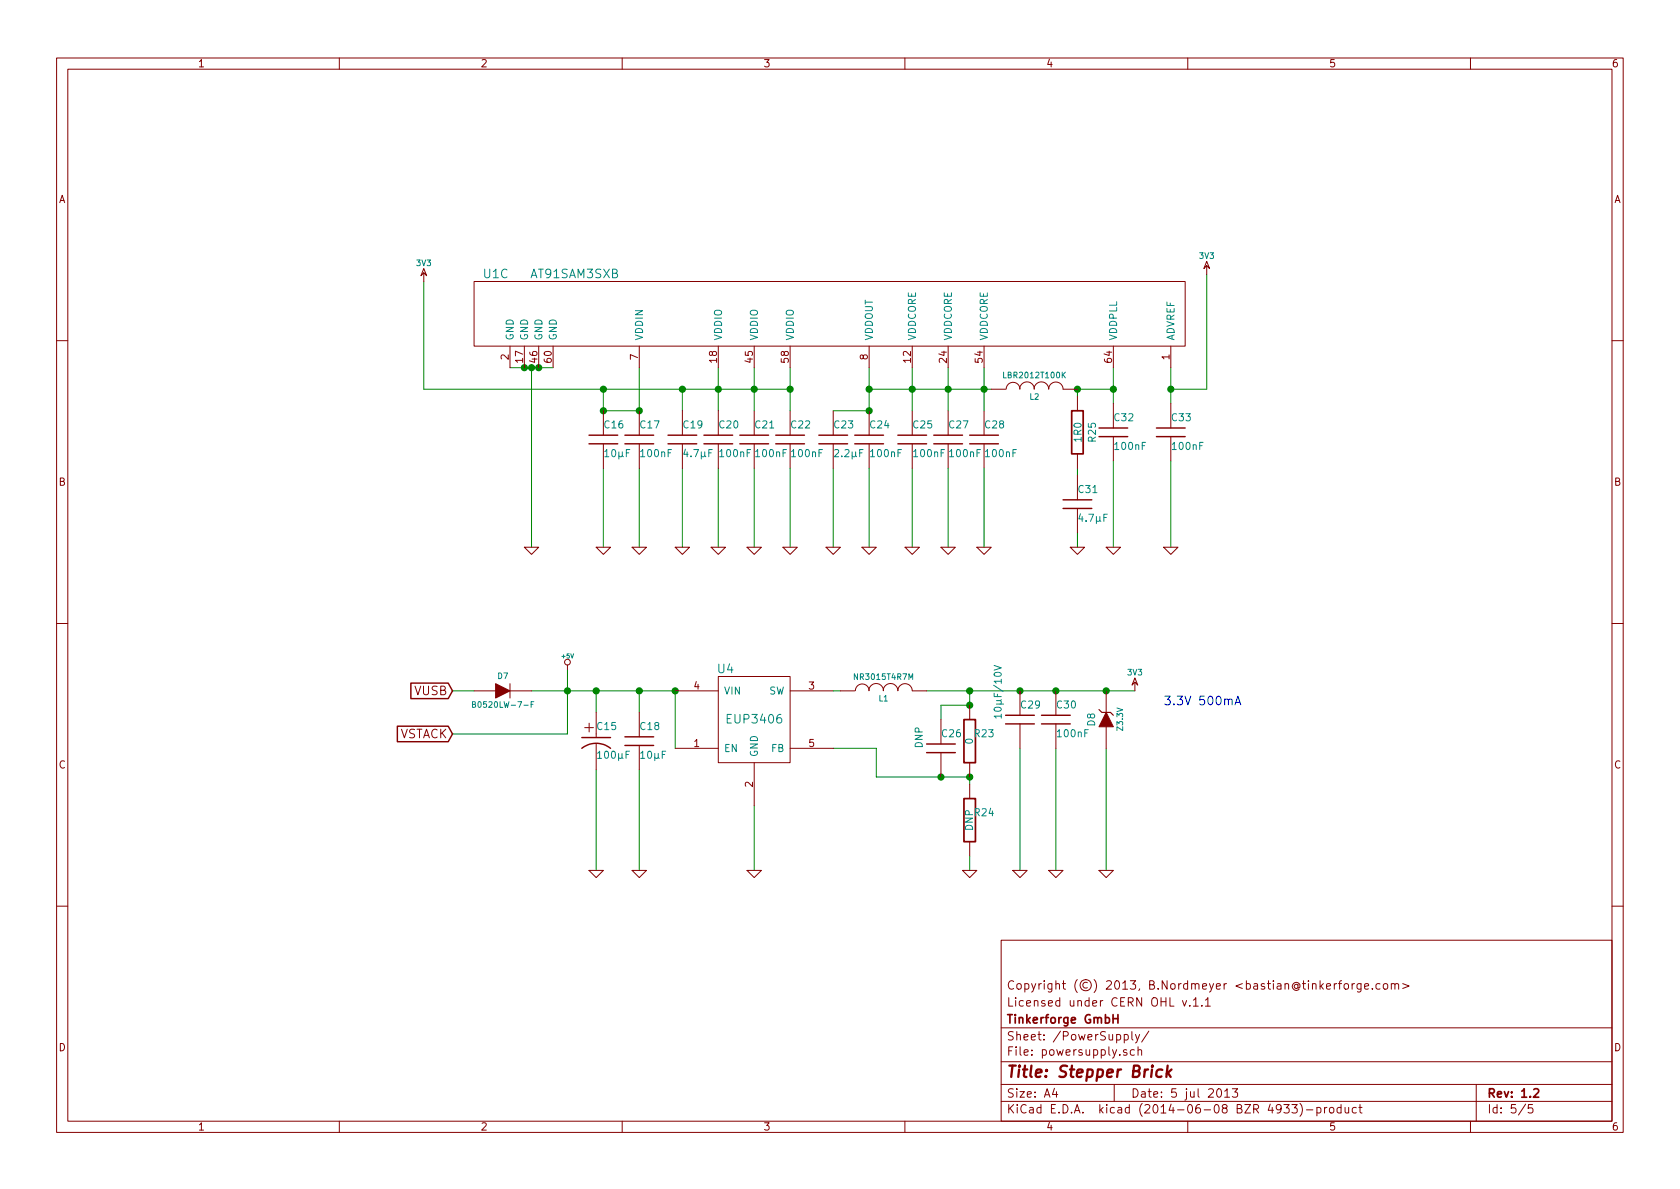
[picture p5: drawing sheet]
EESchema Schematic File Version 2
LIBS:power
LIBS:device
LIBS:transistors
LIBS:conn
LIBS:linear
LIBS:regul
LIBS:74xx
LIBS:cmos4000
LIBS:adc-dac
LIBS:memory
LIBS:xilinx
LIBS:special
LIBS:microcontrollers
LIBS:dsp
LIBS:microchip
LIBS:analog_switches
LIBS:motorola
LIBS:texas
LIBS:intel
LIBS:audio
LIBS:interface
LIBS:digital-audio
LIBS:philips
LIBS:display
LIBS:cypress
LIBS:siliconi
LIBS:opto
LIBS:atmel
LIBS:contrib
LIBS:valves
LIBS:tinkerforge
LIBS:stepper-cache
EELAYER 24 0
EELAYER END
$Descr A4 11693 8268
encoding utf-8
Sheet 5 5
Title "Stepper Brick"
Date "5 jul 2013"
Rev "1.2"
Comp "Tinkerforge GmbH"
Comment1 "Licensed under CERN OHL v.1.1"
Comment2 "Copyright (©) 2013, B.Nordmeyer <bastian@tinkerforge.com>"
Comment3 ""
Comment4 ""
$EndDescr
Connection ~ 4200 2850
Connection ~ 4450 2850
Connection ~ 6750 5400
Connection ~ 6750 4900
Connection ~ 6050 2850
Connection ~ 4700 4800
Connection ~ 3650 2550
Wire Wire Line
	3550 2550 3850 2550
Connection ~ 7500 2700
Connection ~ 6850 2700
Wire Wire Line
	6850 2850 6850 2550
Wire Wire Line
	5500 2700 2950 2700
Wire Wire Line
	7700 5200 7700 6050
Wire Wire Line
	3150 5100 3950 5100
Connection ~ 8150 2700
Wire Wire Line
	8150 2700 8400 2700
Wire Wire Line
	8400 2700 8400 1900
Wire Wire Line
	8150 3800 8150 3200
Connection ~ 7750 2700
Wire Wire Line
	7750 2550 7750 2800
Wire Wire Line
	7500 2750 7500 2700
Wire Wire Line
	7500 3800 7500 3700
Connection ~ 6600 2700
Wire Wire Line
	6600 2550 6600 2850
Connection ~ 4750 2700
Wire Wire Line
	4750 2700 4750 2850
Connection ~ 5500 2700
Connection ~ 5250 2700
Wire Wire Line
	5250 2550 5250 2850
Wire Wire Line
	4450 2550 4450 2850
Wire Wire Line
	4450 2850 4200 2850
Wire Wire Line
	4750 3800 4750 3250
Wire Wire Line
	5250 3800 5250 3250
Wire Wire Line
	6600 3250 6600 3800
Wire Wire Line
	6050 3250 6050 3800
Wire Wire Line
	4450 3250 4450 3800
Wire Wire Line
	7500 3250 7500 3300
Wire Wire Line
	6350 2850 6350 2550
Wire Wire Line
	6050 2550 6050 2850
Wire Wire Line
	6750 5400 6100 5400
Wire Wire Line
	3700 4800 4700 4800
Wire Wire Line
	4150 6050 4150 5350
Connection ~ 6750 4800
Wire Wire Line
	5250 6050 5250 5600
Wire Wire Line
	7100 5200 7100 6050
Connection ~ 7350 4800
Wire Wire Line
	6750 4800 6750 4900
Wire Wire Line
	6750 5400 6750 5450
Wire Wire Line
	6750 4900 6550 4900
Wire Wire Line
	6550 4900 6550 5000
Wire Wire Line
	4700 4800 4700 5200
Connection ~ 3950 4800
Wire Wire Line
	3150 4800 3300 4800
Wire Wire Line
	4450 4950 4450 4800
Connection ~ 4450 4800
Wire Wire Line
	6750 6050 6750 5950
Connection ~ 6550 5400
Connection ~ 7100 4800
Wire Wire Line
	7350 6050 7350 5200
Wire Wire Line
	4450 6050 4450 5350
Wire Wire Line
	5800 4800 5850 4800
Wire Wire Line
	4150 4800 4150 4950
Connection ~ 4150 4800
Wire Wire Line
	5800 5200 6100 5200
Wire Wire Line
	6100 5200 6100 5400
Wire Wire Line
	6050 2850 5800 2850
Connection ~ 6350 2700
Connection ~ 6050 2700
Wire Wire Line
	4200 3800 4200 3250
Wire Wire Line
	5800 3800 5800 3250
Wire Wire Line
	6350 3250 6350 3800
Wire Wire Line
	2950 2700 2950 1950
Wire Wire Line
	5500 3800 5500 3250
Wire Wire Line
	5000 3800 5000 3250
Wire Wire Line
	4200 2850 4200 2700
Connection ~ 4200 2700
Wire Wire Line
	5500 2550 5500 2850
Wire Wire Line
	5000 2550 5000 2850
Connection ~ 5000 2700
Wire Wire Line
	7750 3800 7750 3200
Wire Wire Line
	7500 2700 7750 2700
Wire Wire Line
	8150 2550 8150 2800
Wire Wire Line
	3950 5100 3950 4650
Wire Wire Line
	6900 2700 6050 2700
Wire Wire Line
	3700 3800 3700 2550
Connection ~ 3700 2550
Wire Wire Line
	6450 4800 7900 4800
Connection ~ 7700 4800
Wire Wire Line
	6850 3800 6850 3250
Connection ~ 3750 2550
$Comp
L GND #PWR055
U 1 1
P 6850 3800
F 0 "#PWR055" H 6850 3800 30  0001 C CNN
F 1 "GND" H 6850 3730 30  0001 C CNN
F 2 "" H 6850 3800 60  0001 C CNN
F 3 "" H 6850 3800 60  0001 C CNN
	1    6850 3800
	1    0    0    -1  
$EndComp
$Comp
L C C28
U 1 1
P 6850 3050
F 0 "C28" H 6850 3150 50  0000 L CNN
F 1 "100nF" H 6850 2950 50  0000 L CNN
F 2 "0402" H 6850 3050 60  0001 C CNN
F 3 "" H 6850 3050 60  0001 C CNN
	1    6850 3050
	1    0    0    -1  
$EndComp
$Comp
L AT91SAM3SXB U1
U 3 1
P 3400 1950
F 0 "U1" H 3450 2000 60  0000 C CNN
F 1 "AT91SAM3SXB" H 4000 2000 60  0000 C CNN
F 2 "" H 3400 1950 60  0001 C CNN
F 3 "" H 3400 1950 60  0001 C CNN
	3    3400 1950
	1    0    0    -1  
$EndComp
Text Notes 8100 4900 0    60   ~ 0
3.3V 500mA
$Comp
L GND #PWR056
U 1 1
P 7700 6050
F 0 "#PWR056" H 7700 6050 30  0001 C CNN
F 1 "GND" H 7700 5980 30  0001 C CNN
F 2 "" H 7700 6050 60  0001 C CNN
F 3 "" H 7700 6050 60  0001 C CNN
	1    7700 6050
	1    0    0    -1  
$EndComp
$Comp
L ZENER D8
U 1 1
P 7700 5000
F 0 "D8" H 7700 5100 50  0000 C CNN
F 1 "Z3.3V" H 7700 4900 40  0000 C CNN
F 2 "SOD-123" H 7700 5000 60  0001 C CNN
F 3 "" H 7700 5000 60  0001 C CNN
	1    7700 5000
	0    -1   -1   0   
$EndComp
$Comp
L +5V #PWR057
U 1 1
P 3950 4650
F 0 "#PWR057" H 3950 4740 20  0001 C CNN
F 1 "+5V" H 3950 4740 30  0000 C CNN
F 2 "" H 3950 4650 60  0001 C CNN
F 3 "" H 3950 4650 60  0001 C CNN
	1    3950 4650
	1    0    0    -1  
$EndComp
$Comp
L 3V3 #PWR058
U 1 1
P 8400 1900
F 0 "#PWR058" H 8400 2000 40  0001 C CNN
F 1 "3V3" H 8400 2025 40  0000 C CNN
F 2 "" H 8400 1900 60  0001 C CNN
F 3 "" H 8400 1900 60  0001 C CNN
	1    8400 1900
	1    0    0    -1  
$EndComp
Text GLabel 3150 5100 0    60   Input ~ 0
VSTACK
Text GLabel 3150 4800 0    60   Input ~ 0
VUSB
$Comp
L GND #PWR059
U 1 1
P 8150 3800
F 0 "#PWR059" H 8150 3800 30  0001 C CNN
F 1 "GND" H 8150 3730 30  0001 C CNN
F 2 "" H 8150 3800 60  0001 C CNN
F 3 "" H 8150 3800 60  0001 C CNN
	1    8150 3800
	1    0    0    -1  
$EndComp
$Comp
L GND #PWR060
U 1 1
P 4750 3800
F 0 "#PWR060" H 4750 3800 30  0001 C CNN
F 1 "GND" H 4750 3730 30  0001 C CNN
F 2 "" H 4750 3800 60  0001 C CNN
F 3 "" H 4750 3800 60  0001 C CNN
	1    4750 3800
	1    0    0    -1  
$EndComp
$Comp
L GND #PWR061
U 1 1
P 5000 3800
F 0 "#PWR061" H 5000 3800 30  0001 C CNN
F 1 "GND" H 5000 3730 30  0001 C CNN
F 2 "" H 5000 3800 60  0001 C CNN
F 3 "" H 5000 3800 60  0001 C CNN
	1    5000 3800
	1    0    0    -1  
$EndComp
$Comp
L GND #PWR062
U 1 1
P 5250 3800
F 0 "#PWR062" H 5250 3800 30  0001 C CNN
F 1 "GND" H 5250 3730 30  0001 C CNN
F 2 "" H 5250 3800 60  0001 C CNN
F 3 "" H 5250 3800 60  0001 C CNN
	1    5250 3800
	1    0    0    -1  
$EndComp
$Comp
L GND #PWR063
U 1 1
P 5500 3800
F 0 "#PWR063" H 5500 3800 30  0001 C CNN
F 1 "GND" H 5500 3730 30  0001 C CNN
F 2 "" H 5500 3800 60  0001 C CNN
F 3 "" H 5500 3800 60  0001 C CNN
	1    5500 3800
	1    0    0    -1  
$EndComp
$Comp
L C C20
U 1 1
P 5000 3050
F 0 "C20" H 5000 3150 50  0000 L CNN
F 1 "100nF" H 5000 2950 50  0000 L CNN
F 2 "0402" H 5000 3050 60  0001 C CNN
F 3 "" H 5000 3050 60  0001 C CNN
	1    5000 3050
	1    0    0    -1  
$EndComp
$Comp
L C C22
U 1 1
P 5500 3050
F 0 "C22" H 5500 3150 50  0000 L CNN
F 1 "100nF" H 5500 2950 50  0000 L CNN
F 2 "0402" H 5500 3050 60  0001 C CNN
F 3 "" H 5500 3050 60  0001 C CNN
	1    5500 3050
	1    0    0    -1  
$EndComp
$Comp
L C C21
U 1 1
P 5250 3050
F 0 "C21" H 5250 3150 50  0000 L CNN
F 1 "100nF" H 5250 2950 50  0000 L CNN
F 2 "0402" H 5250 3050 60  0001 C CNN
F 3 "" H 5250 3050 60  0001 C CNN
	1    5250 3050
	1    0    0    -1  
$EndComp
$Comp
L C C19
U 1 1
P 4750 3050
F 0 "C19" H 4750 3150 50  0000 L CNN
F 1 "4.7µF" H 4750 2950 50  0000 L CNN
F 2 "0603" H 4750 3050 60  0001 C CNN
F 3 "" H 4750 3050 60  0001 C CNN
	1    4750 3050
	1    0    0    -1  
$EndComp
$Comp
L GND #PWR064
U 1 1
P 7500 3800
F 0 "#PWR064" H 7500 3800 30  0001 C CNN
F 1 "GND" H 7500 3730 30  0001 C CNN
F 2 "" H 7500 3800 60  0001 C CNN
F 3 "" H 7500 3800 60  0001 C CNN
	1    7500 3800
	1    0    0    -1  
$EndComp
$Comp
L GND #PWR065
U 1 1
P 7750 3800
F 0 "#PWR065" H 7750 3800 30  0001 C CNN
F 1 "GND" H 7750 3730 30  0001 C CNN
F 2 "" H 7750 3800 60  0001 C CNN
F 3 "" H 7750 3800 60  0001 C CNN
	1    7750 3800
	1    0    0    -1  
$EndComp
$Comp
L GND #PWR066
U 1 1
P 6600 3800
F 0 "#PWR066" H 6600 3800 30  0001 C CNN
F 1 "GND" H 6600 3730 30  0001 C CNN
F 2 "" H 6600 3800 60  0001 C CNN
F 3 "" H 6600 3800 60  0001 C CNN
	1    6600 3800
	1    0    0    -1  
$EndComp
$Comp
L GND #PWR067
U 1 1
P 6350 3800
F 0 "#PWR067" H 6350 3800 30  0001 C CNN
F 1 "GND" H 6350 3730 30  0001 C CNN
F 2 "" H 6350 3800 60  0001 C CNN
F 3 "" H 6350 3800 60  0001 C CNN
	1    6350 3800
	1    0    0    -1  
$EndComp
$Comp
L GND #PWR068
U 1 1
P 6050 3800
F 0 "#PWR068" H 6050 3800 30  0001 C CNN
F 1 "GND" H 6050 3730 30  0001 C CNN
F 2 "" H 6050 3800 60  0001 C CNN
F 3 "" H 6050 3800 60  0001 C CNN
	1    6050 3800
	1    0    0    -1  
$EndComp
$Comp
L GND #PWR069
U 1 1
P 5800 3800
F 0 "#PWR069" H 5800 3800 30  0001 C CNN
F 1 "GND" H 5800 3730 30  0001 C CNN
F 2 "" H 5800 3800 60  0001 C CNN
F 3 "" H 5800 3800 60  0001 C CNN
	1    5800 3800
	1    0    0    -1  
$EndComp
$Comp
L GND #PWR070
U 1 1
P 4450 3800
F 0 "#PWR070" H 4450 3800 30  0001 C CNN
F 1 "GND" H 4450 3730 30  0001 C CNN
F 2 "" H 4450 3800 60  0001 C CNN
F 3 "" H 4450 3800 60  0001 C CNN
	1    4450 3800
	1    0    0    -1  
$EndComp
$Comp
L GND #PWR071
U 1 1
P 4200 3800
F 0 "#PWR071" H 4200 3800 30  0001 C CNN
F 1 "GND" H 4200 3730 30  0001 C CNN
F 2 "" H 4200 3800 60  0001 C CNN
F 3 "" H 4200 3800 60  0001 C CNN
	1    4200 3800
	1    0    0    -1  
$EndComp
$Comp
L R R25
U 1 1
P 7500 3000
F 0 "R25" V 7400 3000 50  0000 C CNN
F 1 "1R0" V 7500 3000 50  0000 C CNN
F 2 "0402" H 7500 3000 60  0001 C CNN
F 3 "" H 7500 3000 60  0001 C CNN
	1    7500 3000
	-1   0    0    1   
$EndComp
$Comp
L C C32
U 1 1
P 7750 3000
F 0 "C32" H 7750 3100 50  0000 L CNN
F 1 "100nF" H 7750 2900 50  0000 L CNN
F 2 "0402" H 7750 3000 60  0001 C CNN
F 3 "" H 7750 3000 60  0001 C CNN
	1    7750 3000
	1    0    0    -1  
$EndComp
$Comp
L C C27
U 1 1
P 6600 3050
F 0 "C27" H 6600 3150 50  0000 L CNN
F 1 "100nF" H 6600 2950 50  0000 L CNN
F 2 "0402" H 6600 3050 60  0001 C CNN
F 3 "" H 6600 3050 60  0001 C CNN
	1    6600 3050
	1    0    0    -1  
$EndComp
$Comp
L C C25
U 1 1
P 6350 3050
F 0 "C25" H 6350 3150 50  0000 L CNN
F 1 "100nF" H 6350 2950 50  0000 L CNN
F 2 "0402" H 6350 3050 60  0001 C CNN
F 3 "" H 6350 3050 60  0001 C CNN
	1    6350 3050
	1    0    0    -1  
$EndComp
$Comp
L C C23
U 1 1
P 5800 3050
F 0 "C23" H 5800 3150 50  0000 L CNN
F 1 "2.2µF" H 5800 2950 50  0000 L CNN
F 2 "0603" H 5800 3050 60  0001 C CNN
F 3 "" H 5800 3050 60  0001 C CNN
	1    5800 3050
	1    0    0    -1  
$EndComp
$Comp
L C C24
U 1 1
P 6050 3050
F 0 "C24" H 6050 3150 50  0000 L CNN
F 1 "100nF" H 6050 2950 50  0000 L CNN
F 2 "0402" H 6050 3050 60  0001 C CNN
F 3 "" H 6050 3050 60  0001 C CNN
	1    6050 3050
	1    0    0    -1  
$EndComp
$Comp
L C C17
U 1 1
P 4450 3050
F 0 "C17" H 4450 3150 50  0000 L CNN
F 1 "100nF" H 4450 2950 50  0000 L CNN
F 2 "0402" H 4450 3050 60  0001 C CNN
F 3 "" H 4450 3050 60  0001 C CNN
	1    4450 3050
	1    0    0    -1  
$EndComp
$Comp
L C C16
U 1 1
P 4200 3050
F 0 "C16" H 4200 3150 50  0000 L CNN
F 1 "10µF" H 4200 2950 50  0000 L CNN
F 2 "0805" H 4200 3050 60  0001 C CNN
F 3 "" H 4200 3050 60  0001 C CNN
	1    4200 3050
	1    0    0    -1  
$EndComp
$Comp
L GND #PWR072
U 1 1
P 3700 3800
F 0 "#PWR072" H 3700 3800 30  0001 C CNN
F 1 "GND" H 3700 3730 30  0001 C CNN
F 2 "" H 3700 3800 60  0001 C CNN
F 3 "" H 3700 3800 60  0001 C CNN
	1    3700 3800
	1    0    0    -1  
$EndComp
$Comp
L 3V3 #PWR073
U 1 1
P 2950 1950
F 0 "#PWR073" H 2950 2050 40  0001 C CNN
F 1 "3V3" H 2950 2075 40  0000 C CNN
F 2 "" H 2950 1950 60  0001 C CNN
F 3 "" H 2950 1950 60  0001 C CNN
	1    2950 1950
	1    0    0    -1  
$EndComp
$Comp
L GND #PWR074
U 1 1
P 4150 6050
F 0 "#PWR074" H 4150 6050 30  0001 C CNN
F 1 "GND" H 4150 5980 30  0001 C CNN
F 2 "" H 4150 6050 60  0001 C CNN
F 3 "" H 4150 6050 60  0001 C CNN
	1    4150 6050
	1    0    0    -1  
$EndComp
$Comp
L INDUCTOR L1
U 1 1
P 6150 4800
F 0 "L1" V 6100 4800 40  0000 C CNN
F 1 "NR3015T4R7M" V 6250 4800 40  0000 C CNN
F 2 "NR3030" H 6150 4800 60  0001 C CNN
F 3 "" H 6150 4800 60  0001 C CNN
	1    6150 4800
	0    -1   -1   0   
$EndComp
$Comp
L GND #PWR075
U 1 1
P 7350 6050
F 0 "#PWR075" H 7350 6050 30  0001 C CNN
F 1 "GND" H 7350 5980 30  0001 C CNN
F 2 "" H 7350 6050 60  0001 C CNN
F 3 "" H 7350 6050 60  0001 C CNN
	1    7350 6050
	1    0    0    -1  
$EndComp
$Comp
L GND #PWR076
U 1 1
P 7100 6050
F 0 "#PWR076" H 7100 6050 30  0001 C CNN
F 1 "GND" H 7100 5980 30  0001 C CNN
F 2 "" H 7100 6050 60  0001 C CNN
F 3 "" H 7100 6050 60  0001 C CNN
	1    7100 6050
	1    0    0    -1  
$EndComp
$Comp
L GND #PWR077
U 1 1
P 6750 6050
F 0 "#PWR077" H 6750 6050 30  0001 C CNN
F 1 "GND" H 6750 5980 30  0001 C CNN
F 2 "" H 6750 6050 60  0001 C CNN
F 3 "" H 6750 6050 60  0001 C CNN
	1    6750 6050
	1    0    0    -1  
$EndComp
$Comp
L R R24
U 1 1
P 6750 5700
F 0 "R24" H 6850 5750 50  0000 C CNN
F 1 "DNP" V 6750 5700 50  0000 C CNN
F 2 "0603" H 6750 5700 60  0001 C CNN
F 3 "" H 6750 5700 60  0001 C CNN
	1    6750 5700
	1    0    0    -1  
$EndComp
$Comp
L R R23
U 1 1
P 6750 5150
F 0 "R23" H 6850 5200 50  0000 C CNN
F 1 "0" V 6750 5150 50  0000 C CNN
F 2 "0603" H 6750 5150 60  0001 C CNN
F 3 "" H 6750 5150 60  0001 C CNN
	1    6750 5150
	1    0    0    -1  
$EndComp
$Comp
L C C30
U 1 1
P 7350 5000
F 0 "C30" H 7350 5100 50  0000 L CNN
F 1 "100nF" H 7350 4900 50  0000 L CNN
F 2 "0402" H 7350 5000 60  0001 C CNN
F 3 "" H 7350 5000 60  0001 C CNN
	1    7350 5000
	1    0    0    -1  
$EndComp
$Comp
L C C26
U 1 1
P 6550 5200
F 0 "C26" H 6550 5300 50  0000 L CNN
F 1 "DNP" V 6400 5200 50  0000 L CNN
F 2 "0402" H 6550 5200 60  0001 C CNN
F 3 "" H 6550 5200 60  0001 C CNN
	1    6550 5200
	1    0    0    -1  
$EndComp
$Comp
L GND #PWR078
U 1 1
P 4450 6050
F 0 "#PWR078" H 4450 6050 30  0001 C CNN
F 1 "GND" H 4450 5980 30  0001 C CNN
F 2 "" H 4450 6050 60  0001 C CNN
F 3 "" H 4450 6050 60  0001 C CNN
	1    4450 6050
	1    0    0    -1  
$EndComp
$Comp
L C C18
U 1 1
P 4450 5150
F 0 "C18" H 4450 5250 50  0000 L CNN
F 1 "10µF" H 4450 5050 50  0000 L CNN
F 2 "0805" H 4450 5150 60  0001 C CNN
F 3 "" H 4450 5150 60  0001 C CNN
	1    4450 5150
	1    0    0    -1  
$EndComp
$Comp
L 3V3 #PWR079
U 1 1
P 7900 4800
F 0 "#PWR079" H 7900 4900 40  0001 C CNN
F 1 "3V3" H 7900 4925 40  0000 C CNN
F 2 "" H 7900 4800 60  0001 C CNN
F 3 "" H 7900 4800 60  0001 C CNN
	1    7900 4800
	1    0    0    -1  
$EndComp
$Comp
L GND #PWR080
U 1 1
P 5250 6050
F 0 "#PWR080" H 5250 6050 30  0001 C CNN
F 1 "GND" H 5250 5980 30  0001 C CNN
F 2 "" H 5250 6050 60  0001 C CNN
F 3 "" H 5250 6050 60  0001 C CNN
	1    5250 6050
	1    0    0    -1  
$EndComp
$Comp
L CP1 C15
U 1 1
P 4150 5150
F 0 "C15" H 4150 5250 50  0000 L CNN
F 1 "100µF" H 4150 5050 50  0000 L CNN
F 2 "3528-21" H 4150 5150 60  0001 C CNN
F 3 "" H 4150 5150 60  0001 C CNN
	1    4150 5150
	1    0    0    -1  
$EndComp
$Comp
L C C31
U 1 1
P 7500 3500
F 0 "C31" H 7500 3600 50  0000 L CNN
F 1 "4.7µF" H 7500 3400 50  0000 L CNN
F 2 "0603" H 7500 3500 60  0001 C CNN
F 3 "" H 7500 3500 60  0001 C CNN
	1    7500 3500
	1    0    0    -1  
$EndComp
$Comp
L C C33
U 1 1
P 8150 3000
F 0 "C33" H 8150 3100 50  0000 L CNN
F 1 "100nF" H 8150 2900 50  0000 L CNN
F 2 "0402" H 8150 3000 60  0001 C CNN
F 3 "" H 8150 3000 60  0001 C CNN
	1    8150 3000
	1    0    0    -1  
$EndComp
$Comp
L C C29
U 1 1
P 7100 5000
F 0 "C29" H 7100 5100 50  0000 L CNN
F 1 "10µF/10V" V 6950 5000 50  0000 L CNN
F 2 "0805" H 7100 5000 60  0001 C CNN
F 3 "" H 7100 5000 60  0001 C CNN
	1    7100 5000
	1    0    0    -1  
$EndComp
$Comp
L INDUCTOR L2
U 1 1
P 7200 2700
F 0 "L2" V 7150 2700 40  0000 C CNN
F 1 "LBR2012T100K" V 7300 2700 40  0000 C CNN
F 2 "0805" H 7200 2700 60  0001 C CNN
F 3 "" H 7200 2700 60  0001 C CNN
	1    7200 2700
	0    -1   -1   0   
$EndComp
$Comp
L B0520LW-7-F D7
U 1 1
P 3500 4800
F 0 "D7" H 3500 4900 40  0000 C CNN
F 1 "B0520LW-7-F" H 3500 4700 40  0000 C CNN
F 2 "SOD-123" H 3500 4700 60  0001 C CNN
F 3 "" H 3500 4800 60  0001 C CNN
	1    3500 4800
	1    0    0    -1  
$EndComp
$Comp
L EUP3406 U4
U 1 1
P 5250 5000
F 0 "U4" H 5050 5350 60  0000 C CNN
F 1 "EUP3406" H 5250 5000 60  0000 C CNN
F 2 "SOT23-5" H 5250 5000 60  0001 C CNN
F 3 "" H 5250 5000 60  0001 C CNN
	1    5250 5000
	1    0    0    -1  
$EndComp
$EndSCHEMATC
